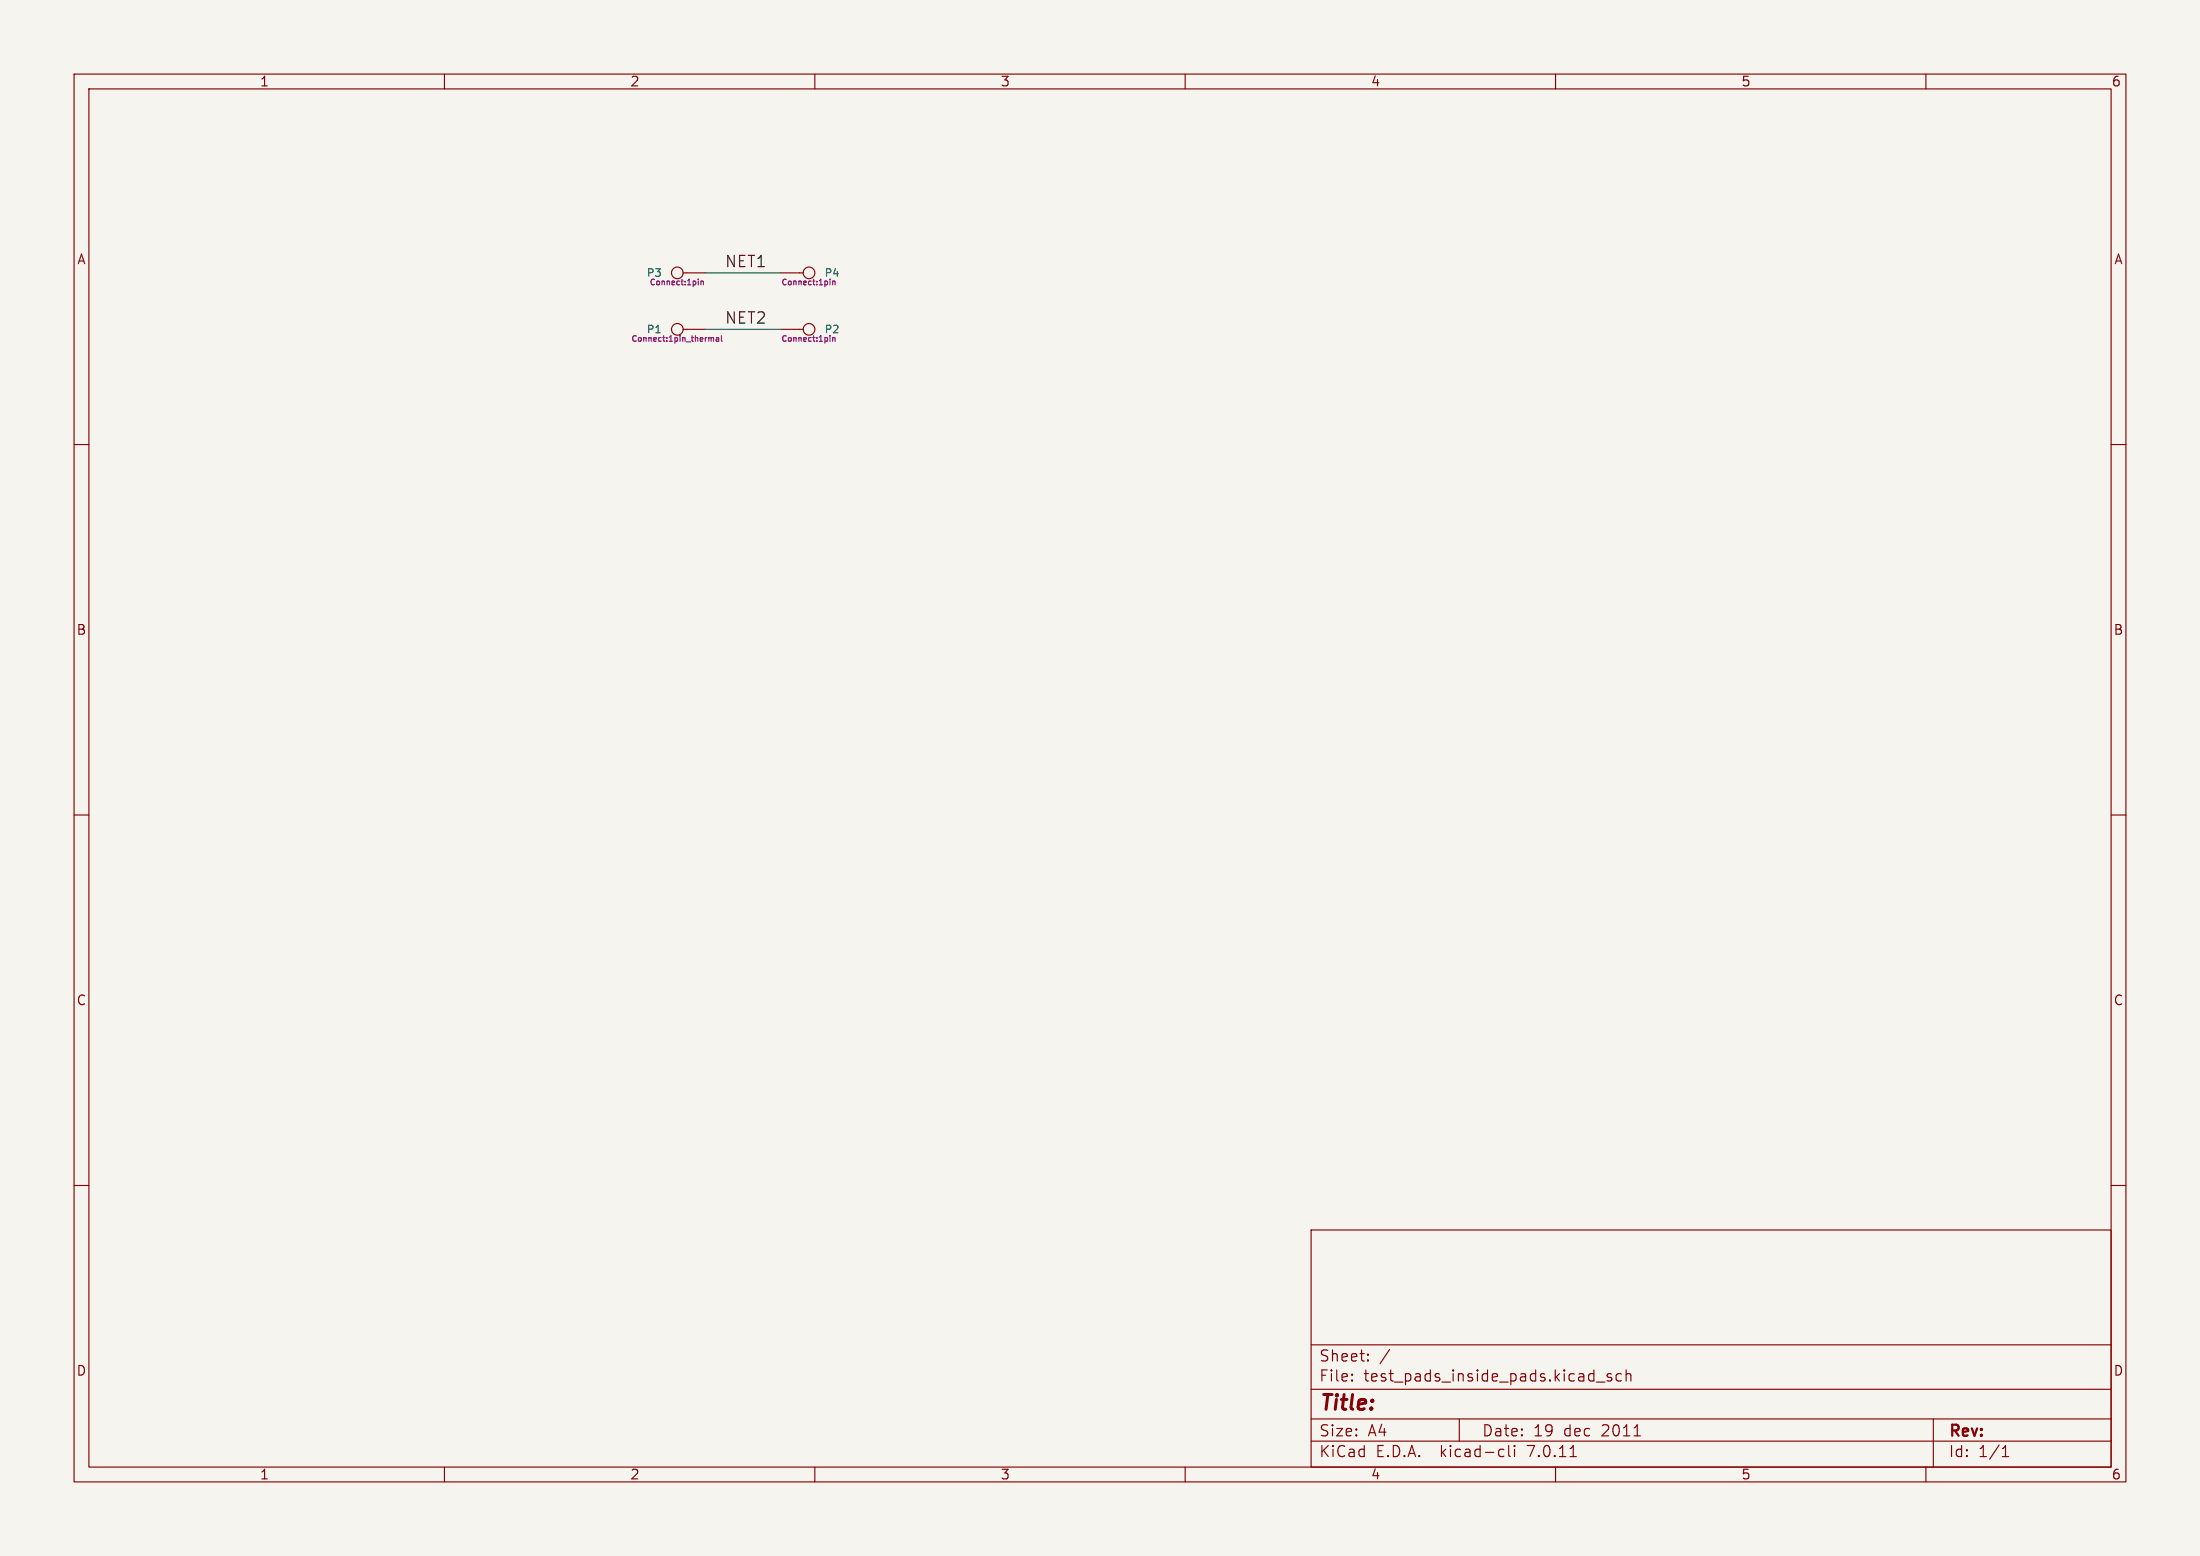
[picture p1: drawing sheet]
<svg xmlns="http://www.w3.org/2000/svg" width="297mm" height="210mm" viewBox="0 0 297 210" stroke-linecap="round" stroke-linejoin="round" font-family="sans-serif">
<path d="M0 0h297v210h-297z" fill="#f5f4ef" stroke="#f5f4ef" stroke-width=".14"/>
<g fill="none" stroke="#840000" stroke-width=".15">
<path d="M10 10h277v190h-277zM12 12h273v186h-273zM60 10v2M110 10v2M160 10v2M210 10v2M260 10v2M92.2 36.8h3M105.4 36.8h3.1M10 60h2M92.2 44.5h3M105.4 44.5h3.1"/>
<path d="M285 60h2M10 110h2M285 110h2M10 160h2M285 160h2M177 166h108v32h-108zM60 198v2M110 198v2M160 198v2M177 194.5h108M177 191.5h108M177 187.5h108"/>
<path d="M177 181.5h108M182.5 186.3h.1l-.1 .1M182.5 186.3v.1M182.5 185.5v.1M182.5 185.5h.1l-.1 .1M184.7 183.6v.1M184.7 183.6h-.1l.1 .1M184.7 182.8v.1M184.7 182.8h-.1l.1 .1M187.6 182.1l-1.3 2M197 191.5v3M202.6 195.6l.4 .1"/>
<path d="M203 196.5l-.4 .1M203.7 195.1v1.3l.2 .2M204.5 195.1v.1M204.5 195.6v1M204.5 195.1l-.1 .1h.1M210 198v2M212 196.6h.8M215.5 186.5h1.2M217.5 185.5l-.3-.1-.2 .2v.2l.5 .2 .1 .1-.1 .2-.1 .1-.4-.1M218.9 185.5l-.4-.1-.3 .3v.4l.1 .2 .2 .1 .4-.1M219.5 185.5a.37 .37 0 0 1 .7 .1v.8M219.5 184.9v1.5"/>
<path d="M220.6 193.8h.9M260 198v2M261 191.5v6.5M270.3 196.6h.9M270.3 195.5l.4-.4v1.5"/>
<circle cx="91.4" cy="36.8" r=".79"/>
<circle cx="109.2" cy="36.8" r=".79"/>
<circle cx="91.4" cy="44.4" r=".79"/>
<circle cx="109.2" cy="44.4" r=".79"/>
</g>
<g fill="none" stroke="#840084" stroke-width=".15">
<path d="M94.3 37.7v.1M94.3 37.9v.5M94.6 37.9v.5M94.6 38h.3l.1 .4M112.1 37.9v.5M112.4 37.9v.5M112.7 38v.4M95.8 45.6l.2 .1M96 45.7l.1-.1h.2v.5M96 45.7v.4M96.7 45.6h.3v.5M97 45.7l-.3 .2 .1 .2 .2-.1"/>
<path d="M97.4 45.3v.7l.1 .1M112.1 45.6v.5M112.4 45.6v.5M112.7 45.7v.4"/>
</g>
<path d="M95.2 36.8h10.2M95.2 44.5h10.2" fill="none" stroke="#009600" stroke-width=".15"/>
<text font-size="2.8" fill="#840000" x="178" y="190.9">Title:</text>
<g font-size="2.1" fill="#0f0f0f">
<text x="97.8" y="36.2">NET1</text>
<text x="97.8" y="43.8">NET2</text>
</g>
<g font-size="2.1" fill="#840000">
<text x="178" y="184">Sheet:</text>
<text x="178" y="186.7">File:</text>
<text x="184.1" y="186.7">test_pads_inside_pads.kicad_sch</text>
<text x="178" y="196.9">KiCad</text>
<text x="178" y="194.1">Size:</text>
<text x="184.7" y="194.1">A4</text>
<text x="185.7" y="196.9">E.D.A.</text>
<text x="194.6" y="196.9">kicad-cli</text>
<text x="200" y="194.1">Date:</text>
<text x="206.5" y="196.9">7.0.11</text>
<text x="207" y="194.1">19</text>
<text x="211.2" y="194.1">dec</text>
<text x="216.4" y="194.1">2011</text>
<text x="263" y="194.3">Rev:</text>
<text x="263" y="196.9">Id:</text>
<text x="267.1" y="196.9">1/1</text>
</g>
<g font-size="1.8" fill="#840000">
<text x="35" y="11.9">1</text>
<text x="85" y="11.9">2</text>
<text x="135" y="11.9">3</text>
<text x="185" y="11.9">4</text>
<text x="235" y="11.9">5</text>
<text x="285" y="11.9">6</text>
<text x="10.3" y="35.9">A</text>
<text x="285.3" y="35.9">A</text>
<text x="10.3" y="85.9">B</text>
<text x="285.3" y="85.9">B</text>
<text x="10.3" y="135.9">C</text>
<text x="285.3" y="135.9">C</text>
<text x="10.3" y="185.9">D</text>
<text x="285.3" y="185.9">D</text>
<text x="35" y="199.9">1</text>
<text x="85" y="199.9">2</text>
<text x="135" y="199.9">3</text>
<text x="185" y="199.9">4</text>
<text x="235" y="199.9">5</text>
<text x="285" y="199.9">6</text>
</g>
<g font-size="1.4" fill="#840084">
<text x="87.2" y="37.6">P3</text>
<text x="111.2" y="37.6">P4</text>
<text x="87.2" y="45.2">P1</text>
<text x="111.2" y="45.2">P2</text>
</g>
<g font-size="1.1" fill="#840084">
<text x="87.6" y="38.7">Connect:1pin</text>
<text x="105.4" y="38.7">Connect:1pin</text>
<text x="85.1" y="46.3">Connect:1pin_thermal</text>
<text x="105.4" y="46.3">Connect:1pin</text>
</g>
</svg>
